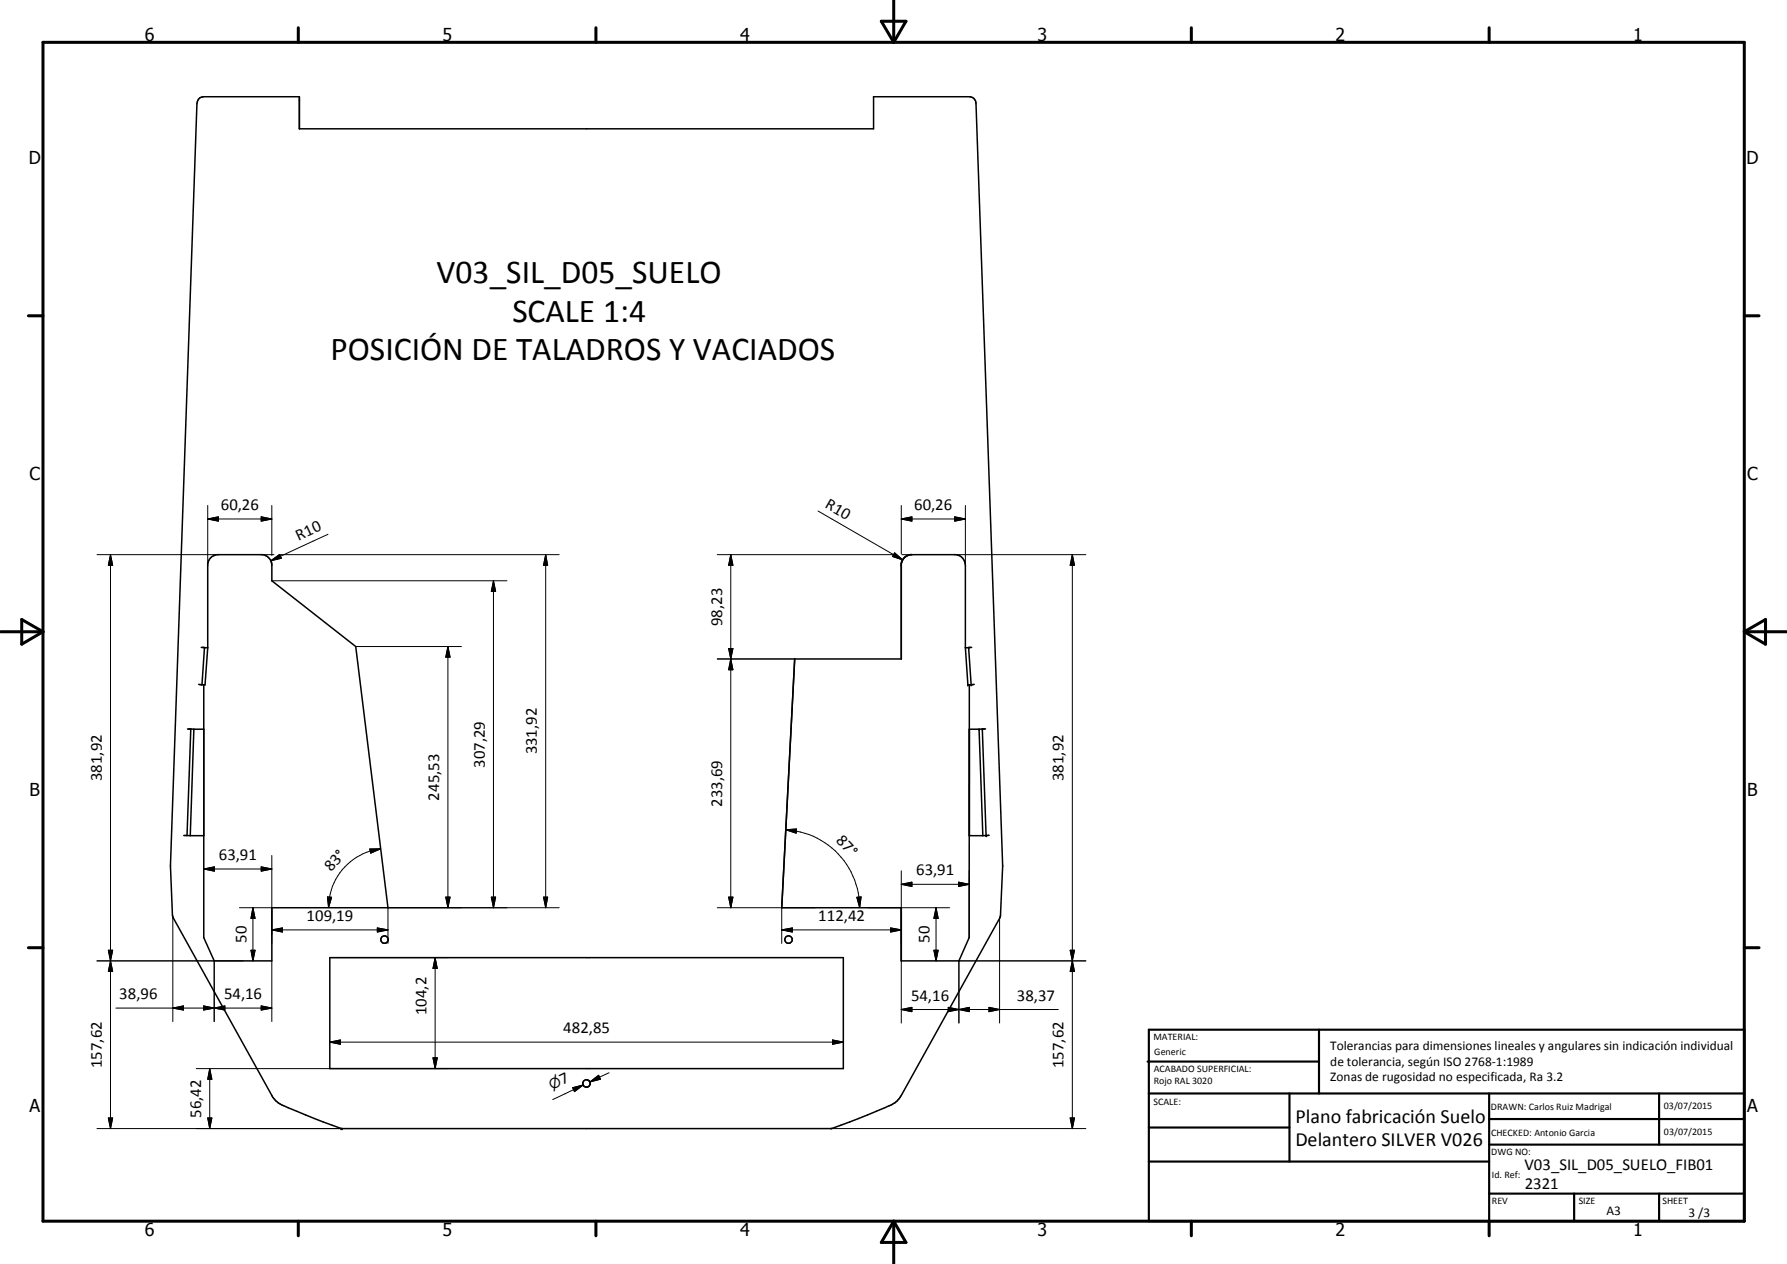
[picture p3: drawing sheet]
<svg xmlns="http://www.w3.org/2000/svg" width="420mm" height="297mm" viewBox="0 0 420 297" stroke-linecap="round" stroke-linejoin="round" font-family="sans-serif">
<g fill="none" stroke="#000" stroke-width=".35">
<path d="M46.7 23.3l.4-.4 .7-.2h22.6v7.6h135v-7.6h22.6a1.59 1.59 0 0 1 1.5 1.7l6.2 179-.5 11.9-23.3 42.1a6 6 0 0 1-3.8 2.9l-12.6 4.9h-115.2l-12.6-4.9a6.1 6.1 0 0 1-3.8-2.9l-23.2-41.8-.2-.5-.4-11.7 6.2-179zM47.3 152.1l.8 .1M48.1 152.2h.7M48.1 152.2l-.6 8.7M48.8 152.2v-19.7a2.54 2.54 0 0 1 2.2-2.2h10.8a2.57 2.57 0 0 1 2.1 2.5v3.7l19.7 15.4 7.6 61.4h-27.3v12.5h-13.5l-2.5-5.5v-59.3M48.8 152.2l-.6 8.8-.7-.1M227 152.2v-19.4a2.57 2.57 0 0 0-2.2-2.5h-10.8a2.55 2.55 0 0 0-2.1 2.2v22.4h-25.1l-3 58.4h28.1v12.5h13.6l2.4-5.5v-59.3h-.3M227 152.2l.6 8.8M227.7 152.2h-.7M227.7 152.2l.6 8.7M228.5 152.1l-.8 .1M44.1 171.3h.8"/>
<path d="M44.9 171.3l-.9 25M44.9 171.3l.7 .1M45.6 171.4h2.3M45.6 171.4l-.9 25M46.7 160.8l.8 .1M227.9 171.4h2.3M228.3 160.9l-.7 .1M229.1 160.8l-.8 .1M230.2 171.4l.9 25M231 171.3l.8 25M231 171.3l-.8 .1M231.7 171.3h-.7"/>
<path d="M43.2 196.3h.8M44 196.3l.7 .1M44.7 196.4h3.2M227.9 196.4h3.2M231.8 196.3l-.7 .1M232.6 196.3h-.8M77.5 225h120.8v26.1h-120.8z"/>
<circle cx="90.4" cy="220.8" r=".87"/>
<circle cx="185.4" cy="220.8" r=".88"/>
<circle cx="137.9" cy="254.6" r=".87"/>
</g>
<g fill="#000">
<circle cx="211.9" cy="132.8" r=".18"/>
<circle cx="48.1" cy="152.2" r=".18"/>
<circle cx="227.7" cy="152.2" r=".18"/>
<circle cx="227.6" cy="161" r=".18"/>
<circle cx="228.3" cy="160.9" r=".18"/>
<circle cx="230.2" cy="171.4" r=".18"/>
<circle cx="231" cy="171.3" r=".18"/>
<circle cx="231.8" cy="196.3" r=".18"/>
<circle cx="80.2" cy="265.2" r=".18"/>
<circle cx="80.4" cy="265.2" r=".18"/>
</g>
<g fill="none" stroke="#000" stroke-width=".71">
<path d="M10.1 9.9h400v277.1h-400zM70.1 6.5v3.4M140.1 6.5v3.4M207.2 5h5.8l-2.9 4.9zM210.1 0v9.9M280.1 6.5v3.4M350.1 6.5v3.4M6.7 74.2h3.4M410.1 74.2h3.5M.1 148.5h10M5.1 145.6l5 2.9-5 2.9zM410.1 148.5h10"/>
<path d="M410.1 148.5l5-2.9v5.8zM6.7 222.7h3.4M410.1 222.7h3.5M70.1 287v3.4M140.1 287v3.4M210.1 287v10M210.1 287l2.9 5h-5.8zM280.1 287v3.4M350.1 287v3.4"/>
</g>
<g fill="none" stroke="#000" stroke-width=".51">
<path d="M269.8 249.5h40.3M270.1 242h140v45h-140zM270.1 257h140M303.2 257v16M310.1 242v15M350.1 257v30M390.1 257v12M270.1 265h33.1M270.1 273h80M350.1 269h60M350.1 263h60M350.1 280.5h60"/>
<path d="M370.1 280.5v6.5M390.1 280.5v6.5"/>
</g>
<g fill="none" stroke="#000" stroke-width=".24">
<path d="M48.8 118.8v14M63.9 118.8v11.8M211.9 118.8v11.4M227 118.8v14M22.8 130.3h28.5M26 130.3l.5 2.5h-1zM26 130.3v134.9M48.8 122l2.5-.5v1zM48.8 122h15.1M61.4 121.5l2.5 .5-2.5 .5zM61.4 130.3h3M63.7 131.8l2-1.5 .5 .9z"/>
<path d="M63.9 132v.8M63.9 136.5h55.3M65.6 130.3h65.9M77.1 125.6l-13.4 6.2M116 136.5l.5 2.5h-1zM116 136.5v76.8M128.3 130.3l.5 2.5h-1zM128.3 130.3v83M168.6 130.3h41.6M171.8 130.3l.5 2.5h-1zM171.8 130.3v83M192.4 120.1l19.8 11.5"/>
<path d="M210.3 129.9l1.9 1.7-2.4-.8zM211.9 122l2.5-.5v1zM211.9 132v.8M211.9 122h15.1M212.1 130.3h2.3M224.5 121.5l2.5 .5-2.5 .5zM224.5 130.3h30.8M252.1 130.3l.5 2.5h-1zM252.1 130.3v134.9M83.6 151.9h24.9M105.3 151.9l.5 2.5h-1zM105.3 151.9v61.4"/>
<path d="M168.6 154.9h18.2M171.3 152.4h1l-.5 2.5zM171.8 154.9l.5 2.5h-1zM86.9 199.5h2.6l-2.3 1zM89.5 199.5a14 14 0 0 0-12.3 13.6l-.2-2.3 1 .1-.7 2.2M184.7 195l2.6-.2-.1 1zM184.7 195a18.4 18.4 0 0 1 17.4 18.1l.4-2.3-1 .1 .6 2.2M40.6 215.4v24.7M47.9 204.2l2.5-.5v1zM47.9 204.2h16M56.3 213.3h7.6M59.5 213.3l.5 2.5h-1z"/>
<path d="M59.5 213.3v12.5M61.4 203.7l2.5 .5-2.5 .5zM63.9 218.5l2.5-.4v.9zM63.9 201v20.7M63.9 218.5h27.3M77 210.8l1 .1-.8 2.4zM88.7 218.1l2.5 .4-2.5 .5zM104.8 210.8h1l-.5 2.5zM115.5 210.8h1l-.5 2.5zM127.8 210.8h1l-.5 2.5zM131.5 213.3h-40.3v8.4M168.6 213.3h23"/>
<path d="M171.3 210.8h1l-.5 2.5zM183.8 218.5l2.5-.4v.9zM183.8 218.5h28.1M183.8 213.3v8.4M201.5 210.9l1-.1-.4 2.5zM204.1 213.3h19.2M209.4 218.1l2.5 .4-2.5 .5zM211.9 207.8l2.5-.5v1zM211.9 207.8h16M211.9 204.6v35.8M220.1 213.3l.5 2.5h-1zM220.1 213.3v12.5"/>
<path d="M225.4 207.3l2.5 .5-2.5 .5zM227.9 204.6v15.7M235 215.8v24.6M22.8 225.8h34.3M25.5 223.3h1l-.5 2.5zM25.5 223.3l1 5h-1l1-5zM26 225.8l.5 2.5h-1zM27.3 236.9h36.6M40.6 236.9l2.5-.5v1zM47.9 236.4l2.5 .5-2.5 .5zM50.4 236.9l2.5-.5v1zM50.4 225.8v14.3"/>
<path d="M59 223.3h1l-.5 2.5zM61.4 236.4l2.5 .5-2.5 .5zM63.9 225.8v14.3M77.5 225h28M102.3 225l.5 2.6h-1zM102.3 225v26.1M211.9 237.2l2.5-.5v1zM211.9 237.2h36.9M219.6 223.3h1l-.5 2.5zM223 236.7l2.5 .5-2.5 .5zM225.5 237.2l2.4-.5v1zM232.5 236.7l2.5 .5-2.5 .5z"/>
<path d="M251.6 223.3h1l-.5 2.5zM251.6 223.3h1l-1 5h1zM252.1 225.8l.5 2.5h-1zM255.3 225.8h-29.8v14.6M46.1 251.1h59.4M49.3 251.1l.5 2.5h-1zM49.3 251.1v14.1M77.5 244.9l2.5-.5v1zM77.5 244.9h120.8M101.8 248.6h1l-.5 2.5zM134.7 255.6l2.4-.6-2 1.5zM137 254.6l.1 .4"/>
<path d="M137.1 255l-2.2 1.1M137.1 255l-7.1 3.4M137.9 253.7a.87 .87 0 0 1 .7 1.4 .87 .87 0 0 1-1.5-.1M138.7 254.3l2-1.6 .5 .9zM143.2 252.1l-4.5 2.2M195.7 244.4l2.6 .5-2.6 .5zM22.8 265.2h57.6M25.5 262.7h1l-.5 2.5zM48.8 262.7h1l-.5 2.5zM195.4 265.2h59.9M251.6 262.7h1l-.5 2.5z"/>
</g>
<g fill="#000">
<path d="M26 130.3l.5 2.5h-1zM48.8 122l2.5-.5v1zM61.4 121.5l2.5 .5-2.5 .5zM63.7 131.8l2-1.5 .5 .9zM116 136.5l.5 2.5h-1zM128.3 130.3l.5 2.5h-1zM171.8 130.3l.5 2.5h-1zM210.3 129.9l1.9 1.7-2.4-.8zM211.9 122l2.5-.5v1zM224.5 121.5l2.5 .5-2.5 .5zM252.1 130.3l.5 2.5h-1zM105.3 151.9l.5 2.5h-1z"/>
<path d="M171.3 152.4h1l-.5 2.5zM171.8 154.9l.5 2.5h-1zM184.7 195l2.6-.2-.1 1zM47.9 204.2l2.5-.5v1zM59.5 213.3l.5 2.5h-1zM61.4 203.7l2.5 .5-2.5 .5zM63.9 218.5l2.5-.4v.9zM77 210.8l1 .1-.8 2.4zM86.9 199.5h2.6l-2.3 1zM88.7 218.1l2.5 .4-2.5 .5zM104.8 210.8h1l-.5 2.5zM115.5 210.8h1l-.5 2.5z"/>
<path d="M127.8 210.8h1l-.5 2.5zM171.3 210.8h1l-.5 2.5zM183.8 218.5l2.5-.4v.9zM201.5 210.9l1-.1-.4 2.5zM209.4 218.1l2.5 .4-2.5 .5zM211.9 207.8l2.5-.5v1zM220.1 213.3l.5 2.5h-1zM225.4 207.3l2.5 .5-2.5 .5zM25.5 223.3h1l-.5 2.5zM26 225.8l.5 2.5h-1zM40.6 236.9l2.5-.5v1zM47.9 236.4l2.5 .5-2.5 .5z"/>
<path d="M50.4 236.9l2.5-.5v1zM59 223.3h1l-.5 2.5zM61.4 236.4l2.5 .5-2.5 .5zM102.3 225l.5 2.6h-1zM211.9 237.2l2.5-.5v1zM219.6 223.3h1l-.5 2.5zM223 236.7l2.5 .5-2.5 .5zM225.5 237.2l2.4-.5v1zM232.5 236.7l2.5 .5-2.5 .5zM251.6 223.3h1l-.5 2.5zM252.1 225.8l.5 2.5h-1zM49.3 251.1l.5 2.5h-1z"/>
<path d="M77.5 244.9l2.5-.5v1zM101.8 248.6h1l-.5 2.5zM134.7 255.6l2.4-.6-2 1.5zM138.7 254.3l2-1.6 .5 .9zM195.7 244.4l2.6 .5-2.6 .5zM25.5 262.7h1l-.5 2.5zM48.8 262.7h1l-.5 2.5zM251.6 262.7h1l-.5 2.5z"/>
</g>
<g font-size="7.9">
<text x="102.6" y="66.6">V03_SIL_D05_SUELO</text>
<text x="120.5" y="75.6">SCALE 1:4</text>
<text x="77.7" y="84.6">POSICIÓN DE TALADROS Y VACIADOS</text>
</g>
<g font-size="4.7">
<text x="304.6" y="263.9">Plano fabricación Suelo</text>
<text x="304.6" y="269.3">Delantero SILVER V026</text>
</g>
<g font-size="4.2">
<text x="34" y="9.6">6</text>
<text x="104" y="9.6">5</text>
<text x="174" y="9.6">4</text>
<text x="244" y="9.6">3</text>
<text x="314" y="9.6">2</text>
<text x="384" y="9.6">1</text>
<text x="6.8" y="38.7">D</text>
<text x="410.6" y="38.7">D</text>
<text x="7" y="112.9">C</text>
<text x="410.8" y="112.9">C</text>
<text x="7" y="187.1">B</text>
<text x="410.8" y="187.1">B</text>
<text x="7" y="261.4">A</text>
<text x="410.8" y="261.4">A</text>
<text x="34" y="290.4">6</text>
<text x="104" y="290.4">5</text>
<text x="174" y="290.4">4</text>
<text x="244" y="290.4">3</text>
<text x="314" y="290.4">2</text>
<text x="384" y="290.4">1</text>
</g>
<g font-size="3.9">
<text x="51.9" y="119.9">60,26</text>
<text x="193.8" y="119.2" transform="rotate(30 193.8 119.2)">R10</text>
<text x="215" y="119.9">60,26</text>
<text x="70.2" y="127.1" transform="rotate(-25 70.2 127.1)">R10</text>
<text x="169.8" y="147.1" transform="rotate(-90 169.8 147.1)">98,23</text>
<text x="126.2" y="177.3" transform="rotate(-90 126.2 177.3)">331,92</text>
<text x="23.9" y="183.6" transform="rotate(-90 23.9 183.6)">381,92</text>
<text x="114" y="180.4" transform="rotate(-90 114 180.4)">307,29</text>
<text x="250.1" y="183.6" transform="rotate(-90 250.1 183.6)">381,92</text>
<text x="103.2" y="188.1" transform="rotate(-90 103.2 188.1)">245,53</text>
<text x="169.8" y="189.6" transform="rotate(-90 169.8 189.6)">233,69</text>
<text x="196.4" y="197.7" transform="rotate(46 196.4 197.7)">87°</text>
<text x="51.5" y="202.1">63,91</text>
<text x="77.8" y="205" transform="rotate(-48 77.8 205)">83°</text>
<text x="215.4" y="205.7">63,91</text>
<text x="57.9" y="221.6" transform="rotate(-90 57.9 221.6)">50</text>
<text x="72.1" y="216.5">109,19</text>
<text x="192.4" y="216.5">112,42</text>
<text x="218.5" y="221.6" transform="rotate(-90 218.5 221.6)">50</text>
<text x="28.1" y="234.8">38,96</text>
<text x="52.7" y="234.8">54,16</text>
<text x="100.3" y="238.5" transform="rotate(-90 100.3 238.5)">104,2</text>
<text x="214.2" y="235.2">54,16</text>
<text x="239.1" y="235.2">38,37</text>
<text x="132.4" y="242.8">482,85</text>
<text x="23.9" y="251" transform="rotate(-90 23.9 251)">157,62</text>
<text x="250.1" y="251" transform="rotate(-90 250.1 251)">157,62</text>
<text x="132.3" y="254.9" transform="rotate(-26 132.3 254.9)">7</text>
<text x="47.3" y="262.6" transform="rotate(-90 47.3 262.6)">56,42</text>
<text x="358.5" y="275">V03_SIL_D05_SUELO_FIB01</text>
<text x="358.5" y="279.4">2321</text>
</g>
<text font-size="3.3" x="129.7" y="256.2" transform="rotate(-26 129.7 256.2)">n</text>
<g font-size="3.1">
<text x="312.7" y="246.8">Tolerancias para dimensiones lineales y angulares sin indicación individual</text>
<text x="312.7" y="250.4">de tolerancia, según ISO 2768-1:1989</text>
<text x="312.7" y="254">Zonas de rugosidad no especificada, Ra 3.2</text>
<text x="377.7" y="285.6">A3</text>
<text x="397" y="285.9">3 /3</text>
</g>
<g font-size="2.4">
<text x="271.2" y="244.4">MATERIAL:</text>
<text x="271.3" y="252">ACABADO SUPERFICIAL:</text>
<text x="271.4" y="247.9">Generic</text>
<text x="271.3" y="254.6">Rojo RAL 3020</text>
<text x="271.2" y="259.7">SCALE:</text>
<text x="350.6" y="260.8">DRAWN: Carlos Ruiz Madrigal</text>
<text x="391.2" y="260.6">03/07/2015</text>
<text x="350.6" y="267">CHECKED: Antonio Garcia</text>
<text x="391.2" y="266.7">03/07/2015</text>
<text x="350.6" y="271.4">DWG NO:</text>
<text x="350.8" y="276.9">Id. Ref:</text>
<text x="350.8" y="282.8">REV</text>
<text x="371.2" y="282.9">SIZE</text>
<text x="390.9" y="282.9">SHEET</text>
</g>
</svg>
